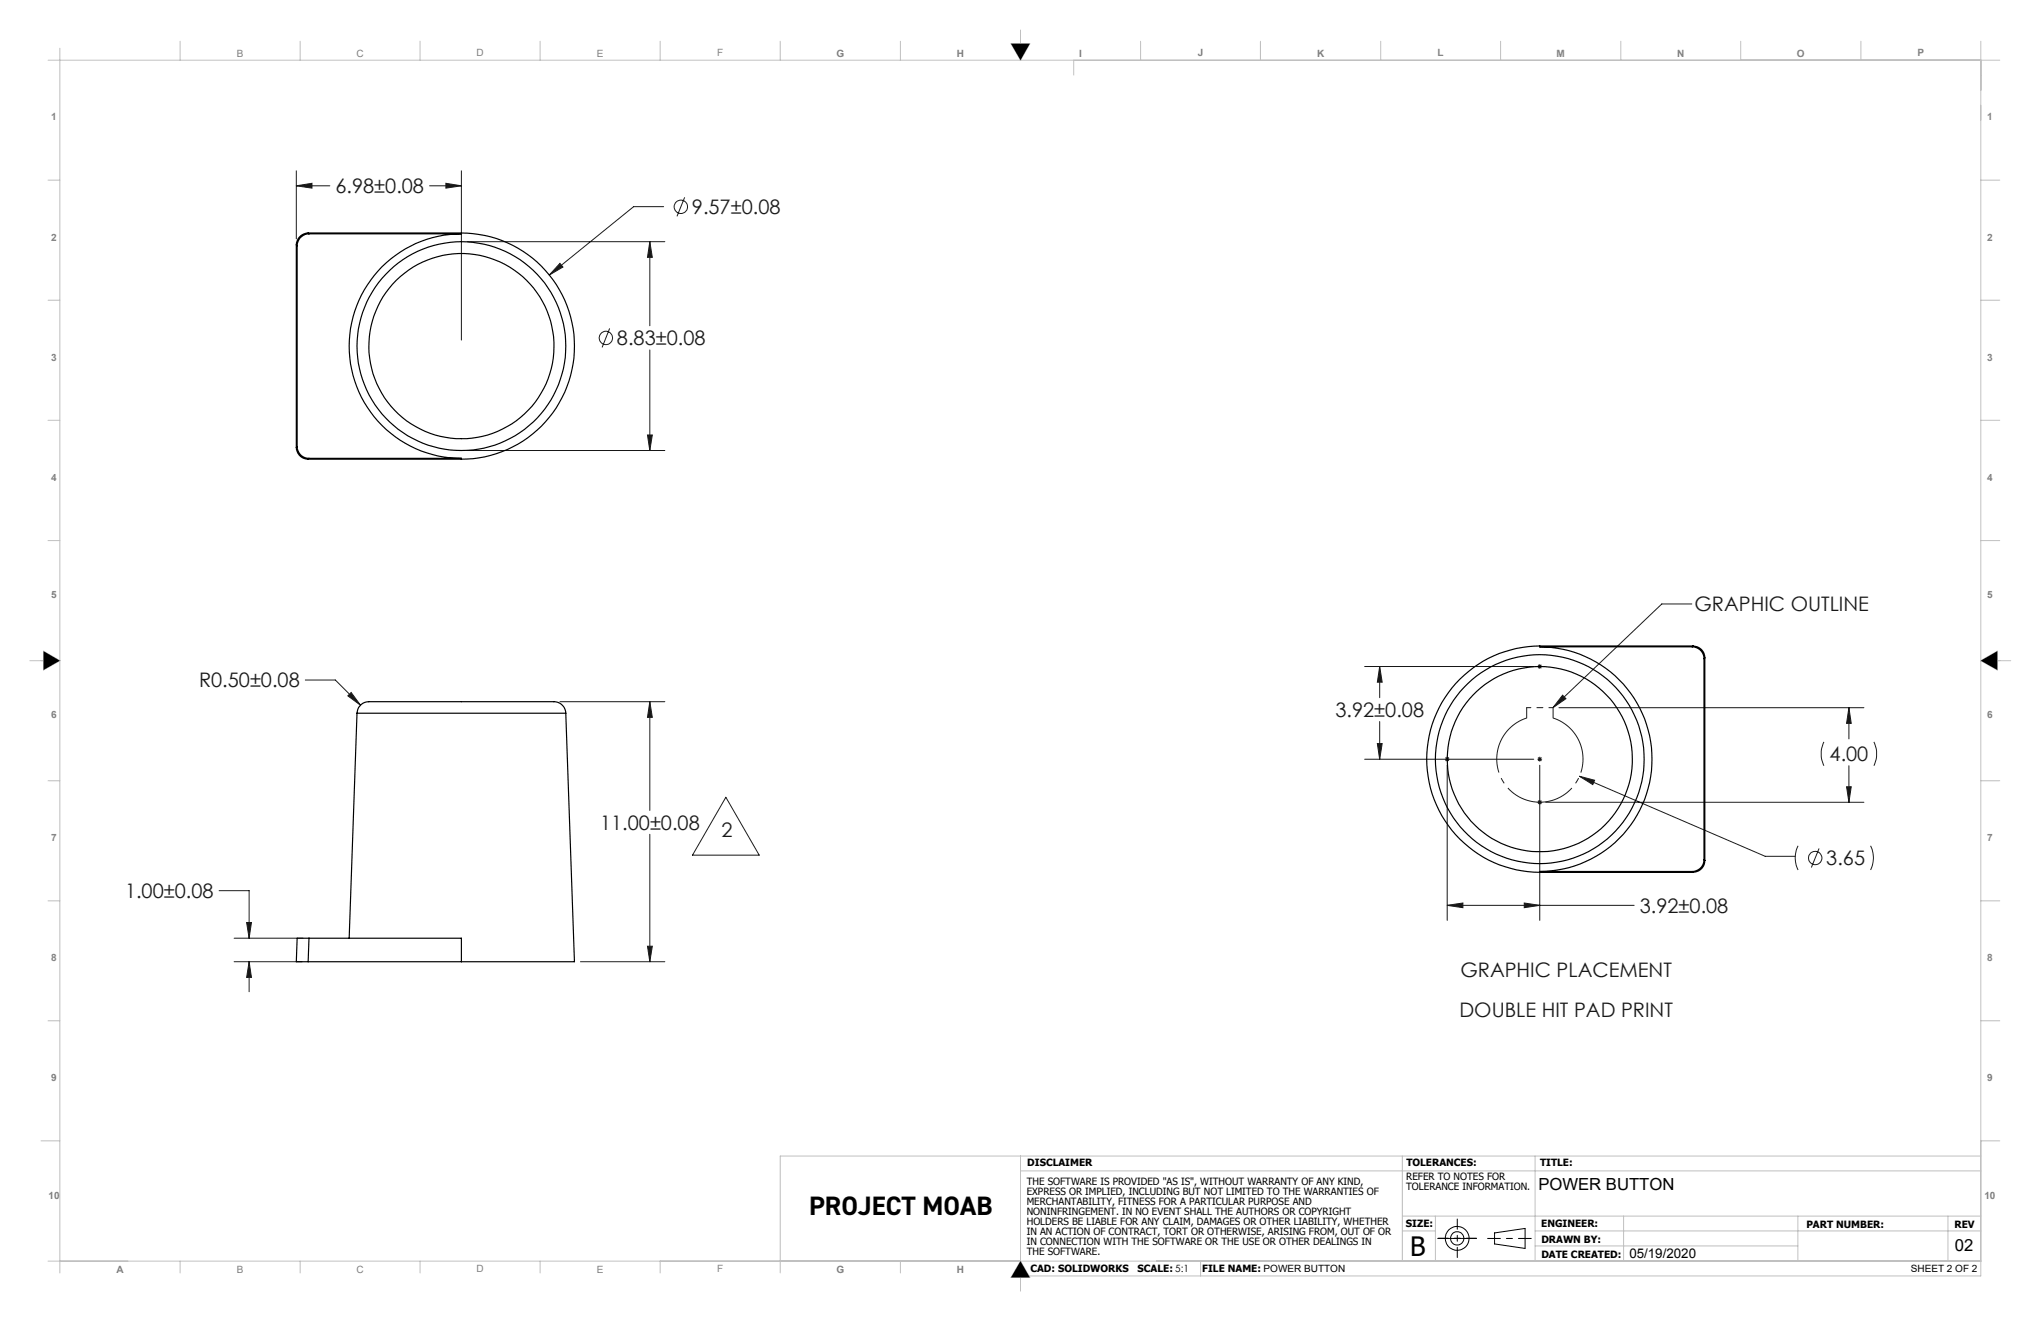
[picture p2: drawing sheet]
<svg xmlns="http://www.w3.org/2000/svg" width="432mm" height="279mm" viewBox="0 0 432 279" stroke-linecap="round" stroke-linejoin="round" font-family="sans-serif">
<g fill="none" stroke="#000" stroke-width=".21">
<path d="M304.2 261.9h8.1M316.2 260.8l6.5-1v4.3l-6.5-1z"/>
<circle cx="308.3" cy="261.9" r="2.52"/>
<circle cx="308.3" cy="261.9" r="1.41"/>
</g>
<path d="M308.3 266v-8.2M312.4 261.9h-8.2" fill="none" stroke="#000" stroke-width=".21" stroke-dasharray="15.2 1.3 1.3 1.3" stroke-dashoffset="13.1"/>
<path d="M314.7 261.9h9.3" fill="none" stroke="#000" stroke-width=".21" stroke-dasharray="15.2 1.3 1.3 1.3" stroke-dashoffset="12.5"/>
<g fill="none" stroke="#191924" stroke-width=".21">
<path d="M62.7 39.3l3.3-.5v1zM62.7 36.1v14.4M62.7 39.3h7.1M90.9 39.3h6.7M94.3 38.8l3.3 .5-3.3 .5zM97.6 36.1v35.8M98.9 51.1h41.8M118.5 55.7l.6 .8-2.9 1.7zM137.5 51.1l.5 3.3h-1zM137.5 51.1v17.8M140.4 43.7h-6.3l-17.9 14.5M144.9 41.7l-1.7 4.1"/>
<path d="M129 69.5l-1.6 4M137.5 74v21.3M98.9 95.3h41.8M137 92h1l-.5 3.3zM357.9 127.7h-6.3l-23.1 22M64.6 143.8h6.3l5.4 5.4M73.6 147.2l.7-.7 2 2.7zM118.5 148.4h22.2M137.5 148.4l.5 3.3h-1zM137.5 148.4v23M288.7 141h35.8M291.4 157.3h1l-.5 3.3z"/>
<path d="M291.9 141v6.6M291.9 152.6v8M291.9 141l.5 3.3h-1zM325.3 141h.9M325.4 140.6l.7 .7M325.8 140.5v1M326.1 140.6l-.7 .7M329.8 149.7h64.5M330.6 147l.7 .8-2.8 1.9zM385.9 156.9a5.9 5.9 0 0 0 0 5.1M391.2 149.7l.5 3.3h-1zM391.2 149.7v6.6"/>
<path d="M396.5 156.9a5.9 5.9 0 0 1 0 5.1M137.5 176.5v26.9M153.6 168.6l7 12.3h-14.1zM288.7 160.6h35.8M305.8 160.2l.7 .7M306.2 161.9v32.8M306.2 160.1v1M306.5 160.2l-.7 .7M325.3 160.6h.9M325.3 169.7h.9M325.4 160.2l.7 .7M325.4 169.3l.7 .7"/>
<path d="M325.8 161.9v32.8M325.8 160.1v1M326.1 160.2l-.7 .7M326.1 169.3l-.7 .7M327 169.7h67.3M334.2 164.2l39.3 16.9h6.3M334.2 164.2l3.2 .8-.4 .9zM380.4 178.9a5.7 5.7 0 0 0 0 5.1M384.8 179.5l-1.6 4M390.7 166.4h1l-.5 3.3zM391.2 162v7.7M395.7 178.9a5.7 5.7 0 0 1 0 5.1"/>
<path d="M46.4 188.4h6.3v10M49.5 198.4h14.6M52.2 195.1h1l-.5 3.3zM306.2 191.5h39.5M306.2 191.5l3.3-.5v1zM322.5 191l3.3 .5-3.3 .5zM49.5 203.4h14.4M52.7 203.4l.5 3.3h-1zM52.7 203.4v6.4M122.8 203.4h17.9M137 200.1h1l-.5 3.3z"/>
<circle cx="144" cy="43.7" r="1.42"/>
<circle cx="128.2" cy="71.5" r="1.41"/>
<circle cx="384" cy="181.5" r="1.41"/>
</g>
<g fill="none" stroke="#c0c0c0" stroke-width=".21">
<path d="M10.2 12.7h412.9M12.7 10.2v259M38.1 8.7v4M63.5 8.7v4M88.9 8.7v4M114.3 8.7v4M139.7 8.7v4M165.1 8.7v4M190.5 8.7v4M213.9 9.2h4l-2 3.5zM215.9 6.3v6.4M227.2 12.7v3.2"/>
<path d="M241.3 8.7v4M266.7 8.7v4M292.1 8.7v4M317.5 8.7v4M342.9 8.7v4M368.3 8.7v4M393.7 8.7v4M419.1 8.7v261.2h-203.2M10.2 38.1h2.5M419.1 38.1h4M10.2 63.5h2.5M419.1 63.5h4"/>
<path d="M10.2 88.9h2.5M419.1 88.9h4M10.2 114.3h2.5M419.1 114.3h4M6.3 139.7h6.4M9.2 137.7l3.5 2-3.5 2zM419.1 139.7h6.3M419.1 139.7l3.5-2v4zM10.2 165.1h2.5M419.1 165.1h4M10.2 190.5h2.5M419.1 190.5h4"/>
<path d="M10.2 215.9h2.5M419.1 215.9h4M8.7 241.3h4M215.9 247.7h203.2M215.9 244.5v28.6M296.7 244.5v22.2M296.7 257.2h122.4M303.7 257.2v9.5M324.8 244.5v22.2M343.5 257.2v9.5M380.4 257.2v9.5M412.1 257.2v9.5"/>
<path d="M419.1 244.5h-254v24.7M419.1 241.3h4M10.2 266.7h408.9M38.1 266.7v2.5M63.5 266.7v2.5M88.9 266.7v2.5M114.3 266.7v2.5M139.7 266.7v2.5M190.5 266.7v2.5M215.9 266.7l2 3.5h-4zM254 266.7v3.2M296.7 260.4h7"/>
<path d="M324.8 263.5h55.6M324.8 260.4h94.3"/>
</g>
<path d="M215.9 9.2v3.5l2-3.5zM213.9 9.2l2 3.5v-3.5zM9.2 137.7v2h3.5zM9.2 139.7v2l3.5-2zM419.1 139.7h3.5v-2zM419.1 139.7l3.5 2v-2zM215.9 266.7v3.5h2zM215.9 266.7l-2 3.5h2z" fill-rule="evenodd" fill="#000"/>
<path d="M323 151.9a9.1 9.1 0 0 0-4.6 14 9.1 9.1 0 0 0 14.8 0 9.1 9.1 0 0 0-4.6-14" fill="none" stroke="#191924" stroke-width=".21" stroke-dasharray="15.2 1.3 1.3 1.3" stroke-dashoffset=".8" stroke-linecap="butt"/>
<path d="M323 151.9v-2.2M328.6 149.7v2.2" fill="none" stroke="#191924" stroke-width=".21" stroke-dasharray="15.2 1.3 1.3 1.3"/>
<path d="M323 149.7h5.6" fill="none" stroke="#191924" stroke-width=".21" stroke-dasharray="15.2 1.3 1.3 1.3" stroke-dashoffset="14.4"/>
<g fill="#191924">
<path d="M330.6 147l.7 .8-2.8 1.9z"/>
<path d="M334.2 164.2l2.8 1.7 .4-.9zM322.5 191l3.3 .5-3.3 .5zM306.2 191.5l3.3-.5v1zM291.9 141l.5 3.3h-1zM291.4 157.3h1l-.5 3.3zM390.7 166.4h1l-.5 3.3zM391.2 149.7l.5 3.3h-1z"/>
<path d="M62.7 39.3l3.3-.5v1zM94.3 38.8l3.3 .5-3.3 .5zM118.5 55.7l-2.3 2.5 2.9-1.7zM137.5 51.1l.5 3.3h-1zM137 92h1l-.5 3.3zM137.5 148.4l.5 3.3h-1zM137 200.1h1l-.5 3.3zM52.2 195.1h1l-.5 3.3zM52.7 203.4l.5 3.3h-1zM73.6 147.2l2.7 2-2-2.7z"/>
</g>
<g fill="none" stroke="#000" stroke-width=".25">
<path d="M62.7 51.8l.2 .2M62.7 51.8v42.9M62.9 52v42.5M65.2 49.3a2.57 2.57 0 0 0-2.5 2.5M65.2 49.3l.2 .2M65.2 49.3h32.4M65.4 49.5a2.57 2.57 0 0 0-2.5 2.5M65.4 49.5h32.2M97.6 49.3a23.9 23.9 0 0 1 23.9 23.9 23.9 23.9 0 0 1-23.9 23.9M97.6 49.5a23.7 23.7 0 0 0-23.7 23.7 23.7 23.7 0 0 0 23.7 23.7M97.6 49.3v.2M62.7 94.7a2.51 2.51 0 0 0 2.5 2.4"/>
<path d="M62.9 94.5a2.51 2.51 0 0 0 2.5 2.4M62.9 94.5l-.2 .2M65.2 97.1h32.4M65.4 96.9l-.2 .2M65.4 96.9h32.2M97.6 96.9v.2M325.8 136.6a23.9 23.9 0 0 0-24 24 23.9 23.9 0 0 0 24 23.9M325.8 136.8a23.8 23.8 0 0 1 23.7 23.8 23.8 23.8 0 0 1-23.7 23.7M325.8 136.6v.2M325.8 136.6h32.4M325.8 136.8h32.2M358 136.8a2.51 2.51 0 0 1 2.5 2.5"/>
<path d="M358.2 136.6a2.51 2.51 0 0 1 2.5 2.5M358.2 136.6l-.2 .2M360.5 139.3v42.5M360.7 139.1l-.2 .2M360.7 139.1v42.9M75.5 150.8a2.74 2.74 0 0 1 3.4-2.4h37.7a2.62 2.62 0 0 1 3.1 2.4M75.5 150.8h44.2M75.5 150.8l-1.6 47.6M119.7 150.8l1.8 52.6h-23.9M65.4 198.4h-2.5l-.2 5h2.5M65.4 198.4h32.2v5M65.4 198.4l-.2 5"/>
<path d="M325.8 184.3v.2M325.8 184.3h32.2M325.8 184.5h32.4M358 184.3l.2 .2M360.5 181.8a2.5 2.5 0 0 1-2.5 2.5M360.5 181.8l.2 .2M360.7 182a2.5 2.5 0 0 1-2.5 2.5M65.2 203.4h32.4"/>
<circle cx="97.6" cy="73.2" r="19.6"/>
<circle cx="97.6" cy="73.2" r="22.1"/>
<circle cx="325.8" cy="160.6" r="19.6"/>
<circle cx="325.8" cy="160.6" r="22.1"/>
</g>
<g font-size="5.6">
<text x="171.2" y="257">PROJECT MOAB</text>
<text x="298.3" y="265.6">B</text>
</g>
<g font-size="4.2" fill="#191924">
<text x="71" y="40.9">6.98±0.08</text>
<text x="146.4" y="45.3">9.57±0.08</text>
<text x="130.5" y="73">8.83±0.08</text>
<text x="358.5" y="129.3">GRAPHIC OUTLINE</text>
<text x="42.1" y="145.4">R0.50±0.08</text>
<text x="282.5" y="151.7">3.92±0.08</text>
<text x="387.1" y="161">4.00</text>
<text x="127" y="175.5">11.00±0.08</text>
<text x="152.6" y="177">2</text>
<text x="386.4" y="183">3.65</text>
<text x="26.4" y="190">1.00±0.08</text>
<text x="346.9" y="193.1">3.92±0.08</text>
<text x="309" y="206.7">GRAPHIC PLACEMENT</text>
<text x="308.8" y="215.1">DOUBLE HIT PAD PRINT</text>
</g>
<g font-size="3.5">
<text x="325.5" y="251.7">POWER BUTTON</text>
<text x="413.6" y="264.7">02</text>
</g>
<text font-size="2.8" x="344.7" y="266">05/19/2020</text>
<g font-size="2.1" fill="#808080">
<text x="100.8" y="11.9">D</text>
<text x="151.8" y="11.8">F</text>
<text x="177" y="12">G</text>
<text x="202.4" y="12">H</text>
<text x="253.4" y="11.9">J</text>
<text x="304.2" y="11.8">L</text>
<text x="329.3" y="12">M</text>
<text x="354.8" y="12">N</text>
<text x="405.7" y="11.9">P</text>
<text x="50.1" y="12">B</text>
<text x="75.4" y="12">C</text>
<text x="126.3" y="12">E</text>
<text x="228.3" y="12">I</text>
<text x="278.6" y="12">K</text>
<text x="380.2" y="12">O</text>
<text x="10.8" y="25.5">1</text>
<text x="420.4" y="25.5">1</text>
<text x="10.8" y="50.9">2</text>
<text x="420.4" y="50.9">2</text>
<text x="10.8" y="76.3">3</text>
<text x="420.4" y="76.3">3</text>
<text x="10.8" y="101.7">4</text>
<text x="420.4" y="101.7">4</text>
<text x="10.8" y="126.5">5</text>
<text x="420.4" y="126.5">5</text>
<text x="10.8" y="151.9">6</text>
<text x="420.4" y="151.9">6</text>
<text x="10.8" y="177.9">7</text>
<text x="420.4" y="177.9">7</text>
<text x="10.8" y="203.2">8</text>
<text x="420.4" y="203.3">8</text>
<text x="10.8" y="228.7">9</text>
<text x="420.4" y="228.7">9</text>
<text x="10.3" y="253.5">10</text>
<text x="419.8" y="253.5">10</text>
<text x="24.6" y="269.2">A</text>
<text x="50.1" y="269.2">B</text>
<text x="75.4" y="269.2">C</text>
<text x="100.8" y="269.1">D</text>
<text x="126.3" y="269.2">E</text>
<text x="151.8" y="269">F</text>
<text x="177" y="269.2">G</text>
<text x="202.4" y="269.2">H</text>
</g>
<g font-size="2.1">
<text x="217.2" y="250.5">THE SOFTWARE IS PROVIDED &quot;AS IS&quot;, WITHOUT WARRANTY OF ANY KIND,</text>
<text x="217.3" y="246.7">DISCLAIMER</text>
<text x="297.5" y="249.6">REFER TO NOTES FOR</text>
<text x="297.5" y="251.7">TOLERANCE INFORMATION.</text>
<text x="297.5" y="246.7">TOLERANCES:</text>
<text x="325.8" y="246.7">TITLE:</text>
<text x="217.2" y="252.6">EXPRESS OR IMPLIED, INCLUDING BUT NOT LIMITED TO THE WARRANTIES OF</text>
<text x="217.2" y="254.8">MERCHANTABILITY, FITNESS FOR A PARTICULAR PURPOSE AND</text>
<text x="217.2" y="256.9">NONINFRINGEMENT. IN NO EVENT SHALL THE AUTHORS OR COPYRIGHT</text>
<text x="217.2" y="259">HOLDERS BE LIABLE FOR ANY CLAIM, DAMAGES OR OTHER LIABILITY, WHETHER</text>
<text x="217.2" y="261.1">IN AN ACTION OF CONTRACT, TORT OR OTHERWISE, ARISING FROM, OUT OF OR</text>
<text x="217.2" y="263.2">IN CONNECTION WITH THE SOFTWARE OR THE USE OR OTHER DEALINGS IN</text>
<text x="297.5" y="259.6">SIZE:</text>
<text x="326.1" y="259.6">ENGINEER:</text>
<text x="326.1" y="262.9">DRAWN BY:</text>
<text x="382.2" y="259.8">PART NUMBER:</text>
<text x="413.5" y="259.8">REV</text>
<text x="217.2" y="265.3">THE SOFTWARE.</text>
<text x="218" y="269">CAD: SOLIDWORKS</text>
<text x="240.7" y="269">SCALE: 5:1</text>
<text x="254.4" y="269">FILE NAME: POWER BUTTON</text>
<text x="326.1" y="266.1">DATE CREATED:</text>
<text x="404.3" y="269">SHEET 2 OF 2</text>
</g>
</svg>
